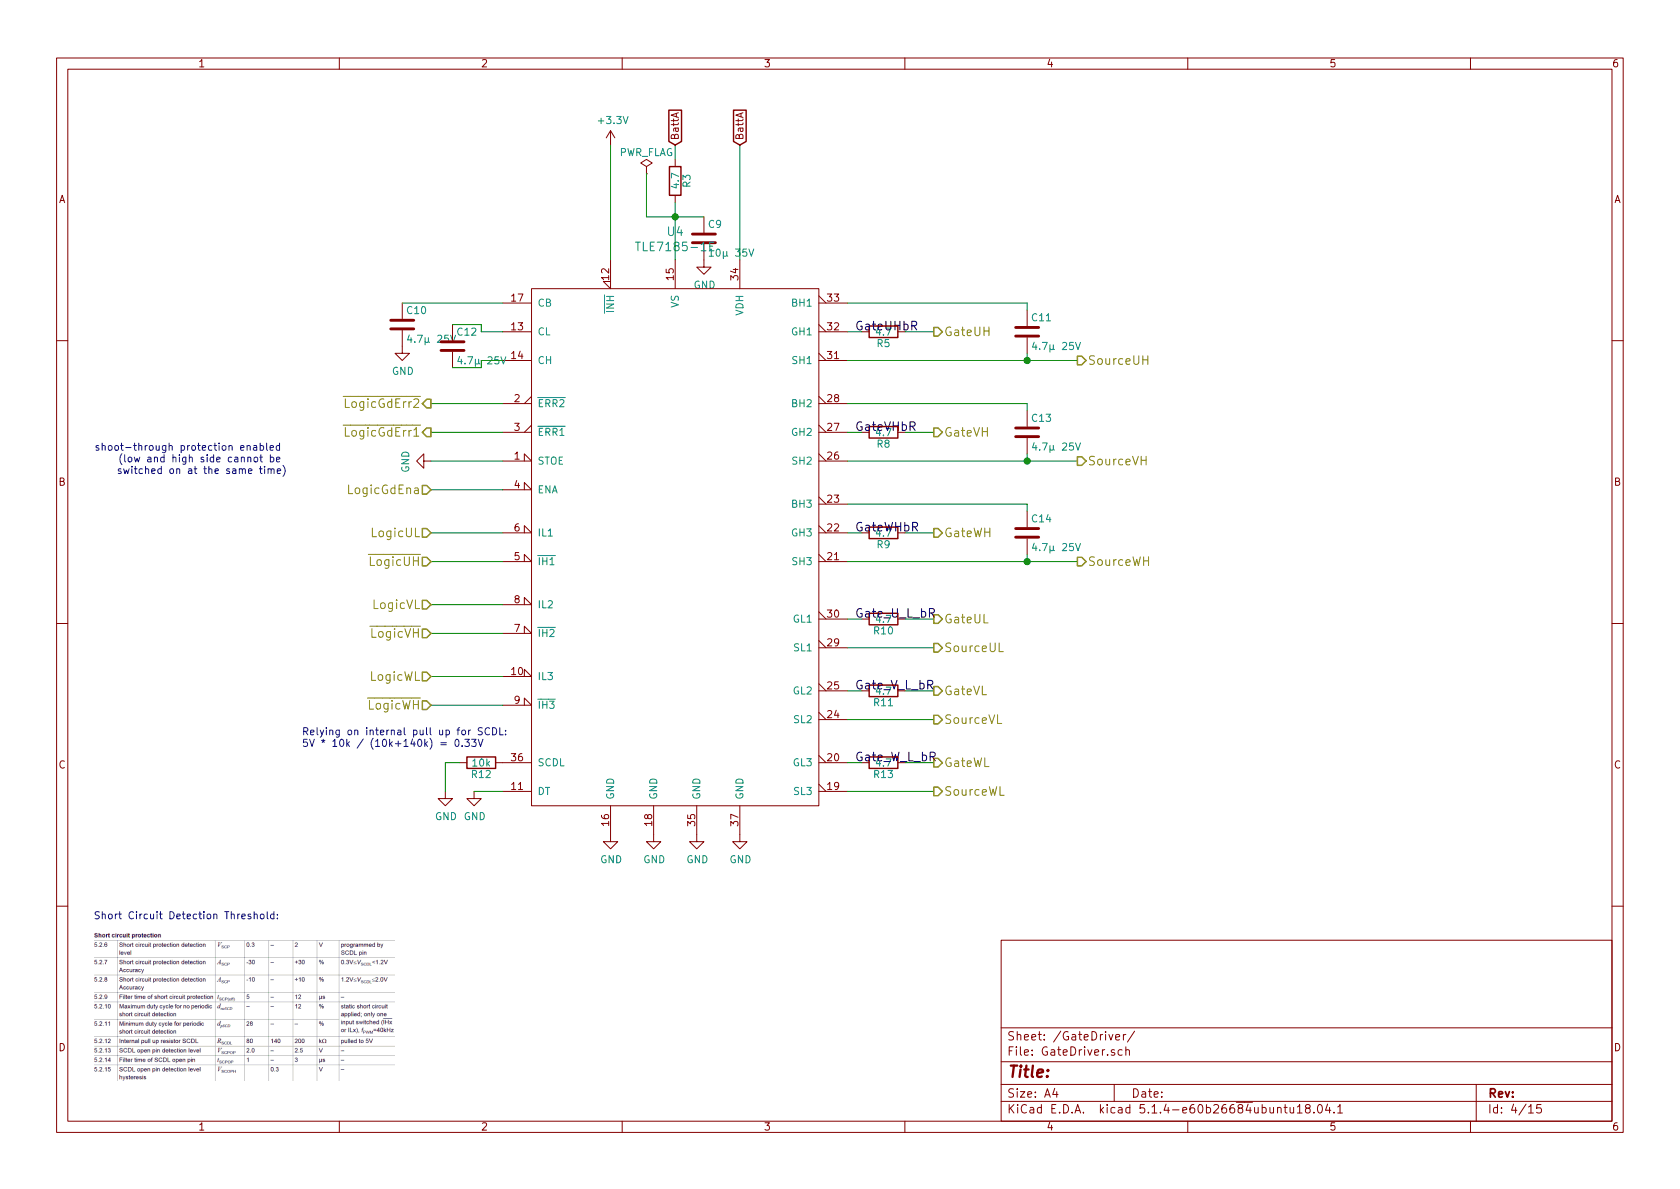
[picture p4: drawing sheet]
EESchema Schematic File Version 4
LIBS:CaroFocIw-cache
EELAYER 30 0
EELAYER END
$Descr A4 11693 8268
encoding utf-8
Sheet 4 15
Title ""
Date ""
Rev ""
Comp ""
Comment1 ""
Comment2 ""
Comment3 ""
Comment4 ""
$EndDescr
Text HLabel 3000 3700 0    60   Input ~ 0
LogicUL
Text HLabel 3000 3900 0    60   Input ~ 0
~LogicUH
Text HLabel 3000 4200 0    60   Input ~ 0
LogicVL
Text HLabel 3000 4400 0    60   Input ~ 0
~LogicVH
Text HLabel 3000 4700 0    60   Input ~ 0
LogicWL
Text HLabel 3000 4900 0    60   Input ~ 0
~LogicWH
Text HLabel 3000 3400 0    60   Input ~ 0
LogicGdEna
Text HLabel 3000 3000 0    60   Output ~ 0
~LogicGdErr1
Text HLabel 3000 2800 0    60   Output ~ 0
~LogicGdErr2
$Comp
L Device:C C12
U 1 1
P 3150 2400
F 0 "C12" H 3175 2500 50  0000 L CNN
F 1 "4.7µ 25V" H 3175 2300 50  0000 L CNN
F 2 "Capacitor_SMD:C_0603_1608Metric" H 3188 2250 50  0001 C CNN
F 3 "" H 3150 2400 50  0000 C CNN
	1    3150 2400
	1    0    0    -1  
$EndComp
Wire Wire Line
	3500 2300 3350 2300
Wire Wire Line
	3350 2300 3350 2250
Wire Wire Line
	3350 2250 3150 2250
Wire Wire Line
	3500 2500 3350 2500
Wire Wire Line
	3350 2500 3350 2550
Wire Wire Line
	3350 2550 3150 2550
$Comp
L Device:C C10
U 1 1
P 2800 2250
F 0 "C10" H 2825 2350 50  0000 L CNN
F 1 "4.7µ 25V" H 2825 2150 50  0000 L CNN
F 2 "Capacitor_SMD:C_0603_1608Metric" H 2838 2100 50  0001 C CNN
F 3 "" H 2800 2250 50  0000 C CNN
	1    2800 2250
	1    0    0    -1  
$EndComp
Wire Wire Line
	2800 2100 3500 2100
$Comp
L Device:R R12
U 1 1
P 3350 5300
F 0 "R12" V 3430 5300 50  0000 C CNN
F 1 "10k" V 3350 5300 50  0000 C CNN
F 2 "Resistor_SMD:R_0603_1608Metric" V 3280 5300 50  0001 C CNN
F 3 "" H 3350 5300 50  0000 C CNN
F 4 "R" H 3350 5300 50  0001 C CNN "Spice_Primitive"
F 5 "4.7k" H 3350 5300 50  0001 C CNN "Spice_Model"
F 6 "Y" H 3350 5300 50  0001 C CNN "Spice_Netlist_Enabled"
	1    3350 5300
	0    1    1    0   
$EndComp
Wire Wire Line
	3500 5500 3300 5500
$Comp
L Device:R R3
U 1 1
P 4700 1250
F 0 "R3" V 4780 1250 50  0000 C CNN
F 1 "4.7" V 4700 1250 50  0000 C CNN
F 2 "Resistor_SMD:R_0603_1608Metric" V 4630 1250 50  0001 C CNN
F 3 "" H 4700 1250 50  0000 C CNN
	1    4700 1250
	1    0    0    -1  
$EndComp
$Comp
L Device:C C9
U 1 1
P 4900 1650
F 0 "C9" H 4925 1750 50  0000 L CNN
F 1 "10µ 35V" H 4925 1550 50  0000 L CNN
F 2 "Capacitor_SMD:C_1206_3216Metric" H 4938 1500 50  0001 C CNN
F 3 "" H 4900 1650 50  0000 C CNN
	1    4900 1650
	1    0    0    -1  
$EndComp
Text HLabel 7500 2500 2    60   Output ~ 0
SourceUH
Text HLabel 7500 3200 2    60   Output ~ 0
SourceVH
Text HLabel 7500 3900 2    60   Output ~ 0
SourceWH
$Comp
L Device:C C11
U 1 1
P 7150 2300
F 0 "C11" H 7175 2400 50  0000 L CNN
F 1 "4.7µ 25V" H 7175 2200 50  0000 L CNN
F 2 "Capacitor_SMD:C_0603_1608Metric" H 7188 2150 50  0001 C CNN
F 3 "" H 7150 2300 50  0000 C CNN
	1    7150 2300
	1    0    0    -1  
$EndComp
$Comp
L Device:C C13
U 1 1
P 7150 3000
F 0 "C13" H 7175 3100 50  0000 L CNN
F 1 "4.7µ 25V" H 7175 2900 50  0000 L CNN
F 2 "Capacitor_SMD:C_0603_1608Metric" H 7188 2850 50  0001 C CNN
F 3 "" H 7150 3000 50  0000 C CNN
	1    7150 3000
	1    0    0    -1  
$EndComp
$Comp
L Device:C C14
U 1 1
P 7150 3700
F 0 "C14" H 7175 3800 50  0000 L CNN
F 1 "4.7µ 25V" H 7175 3600 50  0000 L CNN
F 2 "Capacitor_SMD:C_0603_1608Metric" H 7188 3550 50  0001 C CNN
F 3 "" H 7150 3700 50  0000 C CNN
	1    7150 3700
	1    0    0    -1  
$EndComp
Wire Wire Line
	5900 2500 7150 2500
Wire Wire Line
	7150 2450 7150 2500
Connection ~ 7150 2500
Wire Wire Line
	5900 3200 7150 3200
Wire Wire Line
	7150 3150 7150 3200
Connection ~ 7150 3200
Wire Wire Line
	5900 3900 7150 3900
Wire Wire Line
	7150 3850 7150 3900
Connection ~ 7150 3900
Wire Wire Line
	5900 2100 7150 2100
Wire Wire Line
	7150 2100 7150 2150
Wire Wire Line
	5900 2800 7150 2800
Wire Wire Line
	7150 2800 7150 2850
Wire Wire Line
	5900 3500 7150 3500
Wire Wire Line
	7150 3500 7150 3550
Text HLabel 6500 4500 2    60   Output ~ 0
SourceUL
Text HLabel 6500 5000 2    60   Output ~ 0
SourceVL
Text HLabel 6500 5500 2    60   Output ~ 0
SourceWL
Text HLabel 6500 5300 2    60   Output ~ 0
GateWL
$Comp
L Device:R R13
U 1 1
P 6150 5300
F 0 "R13" V 6230 5300 50  0000 C CNN
F 1 "4.7" V 6150 5300 50  0000 C CNN
F 2 "Resistor_SMD:R_0603_1608Metric" V 6080 5300 50  0001 C CNN
F 3 "" H 6150 5300 50  0000 C CNN
	1    6150 5300
	0    1    1    0   
$EndComp
$Comp
L Device:R R11
U 1 1
P 6150 4800
F 0 "R11" V 6230 4800 50  0000 C CNN
F 1 "4.7" V 6150 4800 50  0000 C CNN
F 2 "Resistor_SMD:R_0603_1608Metric" V 6080 4800 50  0001 C CNN
F 3 "" H 6150 4800 50  0000 C CNN
	1    6150 4800
	0    1    1    0   
$EndComp
Text HLabel 6500 4800 2    60   Output ~ 0
GateVL
Text HLabel 6500 4300 2    60   Output ~ 0
GateUL
$Comp
L Device:R R10
U 1 1
P 6150 4300
F 0 "R10" V 6230 4300 50  0000 C CNN
F 1 "4.7" V 6150 4300 50  0000 C CNN
F 2 "Resistor_SMD:R_0603_1608Metric" V 6080 4300 50  0001 C CNN
F 3 "" H 6150 4300 50  0000 C CNN
	1    6150 4300
	0    1    1    0   
$EndComp
$Comp
L Device:R R9
U 1 1
P 6150 3700
F 0 "R9" V 6230 3700 50  0000 C CNN
F 1 "4.7" V 6150 3700 50  0000 C CNN
F 2 "Resistor_SMD:R_0603_1608Metric" V 6080 3700 50  0001 C CNN
F 3 "" H 6150 3700 50  0000 C CNN
	1    6150 3700
	0    1    1    0   
$EndComp
$Comp
L Device:R R8
U 1 1
P 6150 3000
F 0 "R8" V 6230 3000 50  0000 C CNN
F 1 "4.7" V 6150 3000 50  0000 C CNN
F 2 "Resistor_SMD:R_0603_1608Metric" V 6080 3000 50  0001 C CNN
F 3 "" H 6150 3000 50  0000 C CNN
	1    6150 3000
	0    1    1    0   
$EndComp
$Comp
L Device:R R5
U 1 1
P 6150 2300
F 0 "R5" V 6230 2300 50  0000 C CNN
F 1 "4.7" V 6150 2300 50  0000 C CNN
F 2 "Resistor_SMD:R_0603_1608Metric" V 6080 2300 50  0001 C CNN
F 3 "" H 6150 2300 50  0000 C CNN
	1    6150 2300
	0    1    1    0   
$EndComp
Text HLabel 6500 3700 2    60   Output ~ 0
GateWH
Text HLabel 6500 3000 2    60   Output ~ 0
GateVH
Text HLabel 6500 2300 2    60   Output ~ 0
GateUH
Wire Wire Line
	5900 2300 6000 2300
Wire Wire Line
	5900 3000 6000 3000
Wire Wire Line
	5900 3700 6000 3700
Wire Wire Line
	5900 4300 6000 4300
Wire Wire Line
	5900 4500 6500 4500
Wire Wire Line
	5900 4800 6000 4800
Wire Wire Line
	5900 5300 6000 5300
Wire Wire Line
	5900 5500 6500 5500
Wire Wire Line
	4700 1000 4700 1100
Wire Wire Line
	4700 1400 4700 1500
Wire Wire Line
	4500 1500 4700 1500
Connection ~ 4700 1500
$Comp
L power:PWR_FLAG #FLG03
U 1 1
P 4500 1200
F 0 "#FLG03" H 4500 1275 50  0001 C CNN
F 1 "PWR_FLAG" H 4500 1350 50  0000 C CNN
F 2 "" H 4500 1200 50  0001 C CNN
F 3 "" H 4500 1200 50  0001 C CNN
	1    4500 1200
	1    0    0    -1  
$EndComp
Wire Wire Line
	4500 1200 4500 1500
Text Label 5950 2300 0    60   ~ 0
GateUHbR
Text Label 5950 3000 0    60   ~ 0
GateVHbR
Text Label 5950 3700 0    60   ~ 0
GateWHbR
Text Label 5950 4300 0    60   ~ 0
Gate_U_L_bR
Text Label 5950 4800 0    60   ~ 0
Gate_V_L_bR
Text Label 5950 5300 0    60   ~ 0
Gate_W_L_bR
Wire Wire Line
	4700 1500 4700 1800
Wire Wire Line
	4700 1500 4900 1500
Wire Wire Line
	7150 2500 7500 2500
Wire Wire Line
	7150 3200 7500 3200
Wire Wire Line
	7150 3900 7500 3900
Wire Wire Line
	5900 5000 6500 5000
Wire Wire Line
	3000 3400 3500 3400
Wire Wire Line
	3000 3700 3500 3700
Wire Wire Line
	3000 3900 3500 3900
Wire Wire Line
	3000 4200 3500 4200
Wire Wire Line
	3000 4400 3500 4400
Wire Wire Line
	3000 4700 3500 4700
Wire Wire Line
	3000 4900 3500 4900
Wire Wire Line
	6300 2300 6500 2300
Wire Wire Line
	6300 3000 6500 3000
Wire Wire Line
	6300 3700 6500 3700
Wire Wire Line
	6300 4300 6500 4300
Wire Wire Line
	6300 4800 6500 4800
Wire Wire Line
	6300 5300 6500 5300
Text Notes 650  6400 0    50   ~ 0
Short Circuit Detection Threshold:\n
Wire Wire Line
	3200 5300 3100 5300
Wire Wire Line
	3100 5300 3100 5500
Text Notes 2100 5200 0    50   ~ 0
Relying on internal pull up for SCDL:\n5V * 10k / (10k+140k) = 0.33V
$Comp
L power:GND #PWR?
U 1 1
P 4250 5800
AR Path="/5C35C260/5C5A5E91" Ref="#PWR?"  Part="1" 
AR Path="/5C35C28F/5C5A5E91" Ref="#PWR044"  Part="1" 
F 0 "#PWR044" H 4250 5550 50  0001 C CNN
F 1 "GND" H 4255 5627 50  0000 C CNN
F 2 "" H 4250 5800 50  0001 C CNN
F 3 "" H 4250 5800 50  0001 C CNN
	1    4250 5800
	1    0    0    -1  
$EndComp
$Comp
L power:GND #PWR?
U 1 1
P 4550 5800
AR Path="/5C35C260/5C5A7233" Ref="#PWR?"  Part="1" 
AR Path="/5C35C28F/5C5A7233" Ref="#PWR045"  Part="1" 
F 0 "#PWR045" H 4550 5550 50  0001 C CNN
F 1 "GND" H 4555 5627 50  0000 C CNN
F 2 "" H 4550 5800 50  0001 C CNN
F 3 "" H 4550 5800 50  0001 C CNN
	1    4550 5800
	1    0    0    -1  
$EndComp
$Comp
L power:GND #PWR?
U 1 1
P 4850 5800
AR Path="/5C35C260/5C5A7264" Ref="#PWR?"  Part="1" 
AR Path="/5C35C28F/5C5A7264" Ref="#PWR046"  Part="1" 
F 0 "#PWR046" H 4850 5550 50  0001 C CNN
F 1 "GND" H 4855 5627 50  0000 C CNN
F 2 "" H 4850 5800 50  0001 C CNN
F 3 "" H 4850 5800 50  0001 C CNN
	1    4850 5800
	1    0    0    -1  
$EndComp
$Comp
L power:GND #PWR?
U 1 1
P 5150 5800
AR Path="/5C35C260/5C5A7295" Ref="#PWR?"  Part="1" 
AR Path="/5C35C28F/5C5A7295" Ref="#PWR047"  Part="1" 
F 0 "#PWR047" H 5150 5550 50  0001 C CNN
F 1 "GND" H 5155 5627 50  0000 C CNN
F 2 "" H 5150 5800 50  0001 C CNN
F 3 "" H 5150 5800 50  0001 C CNN
	1    5150 5800
	1    0    0    -1  
$EndComp
$Comp
L power:GND #PWR?
U 1 1
P 3300 5500
AR Path="/5C35C260/5C5A72ED" Ref="#PWR?"  Part="1" 
AR Path="/5C35C28F/5C5A72ED" Ref="#PWR043"  Part="1" 
F 0 "#PWR043" H 3300 5250 50  0001 C CNN
F 1 "GND" H 3305 5327 50  0000 C CNN
F 2 "" H 3300 5500 50  0001 C CNN
F 3 "" H 3300 5500 50  0001 C CNN
	1    3300 5500
	1    0    0    -1  
$EndComp
$Comp
L power:GND #PWR?
U 1 1
P 3100 5500
AR Path="/5C35C260/5C5A731E" Ref="#PWR?"  Part="1" 
AR Path="/5C35C28F/5C5A731E" Ref="#PWR042"  Part="1" 
F 0 "#PWR042" H 3100 5250 50  0001 C CNN
F 1 "GND" H 3105 5327 50  0000 C CNN
F 2 "" H 3100 5500 50  0001 C CNN
F 3 "" H 3100 5500 50  0001 C CNN
	1    3100 5500
	1    0    0    -1  
$EndComp
$Comp
L power:GND #PWR?
U 1 1
P 2800 2400
AR Path="/5C35C260/5C5A7446" Ref="#PWR?"  Part="1" 
AR Path="/5C35C28F/5C5A7446" Ref="#PWR041"  Part="1" 
F 0 "#PWR041" H 2800 2150 50  0001 C CNN
F 1 "GND" H 2805 2227 50  0000 C CNN
F 2 "" H 2800 2400 50  0001 C CNN
F 3 "" H 2800 2400 50  0001 C CNN
	1    2800 2400
	1    0    0    -1  
$EndComp
$Comp
L power:GND #PWR?
U 1 1
P 4900 1800
AR Path="/5C35C260/5C5A74B0" Ref="#PWR?"  Part="1" 
AR Path="/5C35C28F/5C5A74B0" Ref="#PWR040"  Part="1" 
F 0 "#PWR040" H 4900 1550 50  0001 C CNN
F 1 "GND" H 4905 1627 50  0000 C CNN
F 2 "" H 4900 1800 50  0001 C CNN
F 3 "" H 4900 1800 50  0001 C CNN
	1    4900 1800
	1    0    0    -1  
$EndComp
Text GLabel 4700 1000 1    50   Input ~ 0
BattA
Text GLabel 5150 1000 1    50   Input ~ 0
BattA
Wire Wire Line
	5150 1000 5150 1800
$Comp
L power:+3.3V #PWR?
U 1 1
P 4250 1000
AR Path="/5C35C260/5D959DB3" Ref="#PWR?"  Part="1" 
AR Path="/5C35C28F/5D959DB3" Ref="#PWR0101"  Part="1" 
F 0 "#PWR0101" H 4250 850 50  0001 C CNN
F 1 "+3.3V" H 4265 1173 50  0000 C CNN
F 2 "" H 4250 1000 50  0001 C CNN
F 3 "" H 4250 1000 50  0001 C CNN
	1    4250 1000
	1    0    0    -1  
$EndComp
Wire Wire Line
	4250 1000 4250 1800
Wire Wire Line
	3000 2800 3500 2800
Wire Wire Line
	3000 3000 3500 3000
$Comp
L power:GND #PWR?
U 1 1
P 3000 3200
AR Path="/5C35C260/5D95F1E0" Ref="#PWR?"  Part="1" 
AR Path="/5C35C28F/5D95F1E0" Ref="#PWR0102"  Part="1" 
F 0 "#PWR0102" H 3000 2950 50  0001 C CNN
F 1 "GND" H 3005 3027 50  0000 C CNN
F 2 "" H 3000 3200 50  0001 C CNN
F 3 "" H 3000 3200 50  0001 C CNN
	1    3000 3200
	0    1    1    0   
$EndComp
$Comp
L TLE7185-1E:TLE7185-1E U4
U 1 1
P 4700 3800
F 0 "U4" H 4700 6000 60  0000 C CNN
F 1 "TLE7185-1E" H 4700 5894 60  0000 C CNN
F 2 "libs:PG-DSO-36-38" H 4700 3800 60  0001 C CNN
F 3 "" H 4700 3800 60  0000 C CNN
	1    4700 3800
	1    0    0    -1  
$EndComp
Wire Wire Line
	3500 3200 3000 3200
Text Notes 2000 3300 2    50   ~ 0
shoot-through protection enabled \n(low and high side cannot be \nswitched on at the same time)
$EndSCHEMATC
